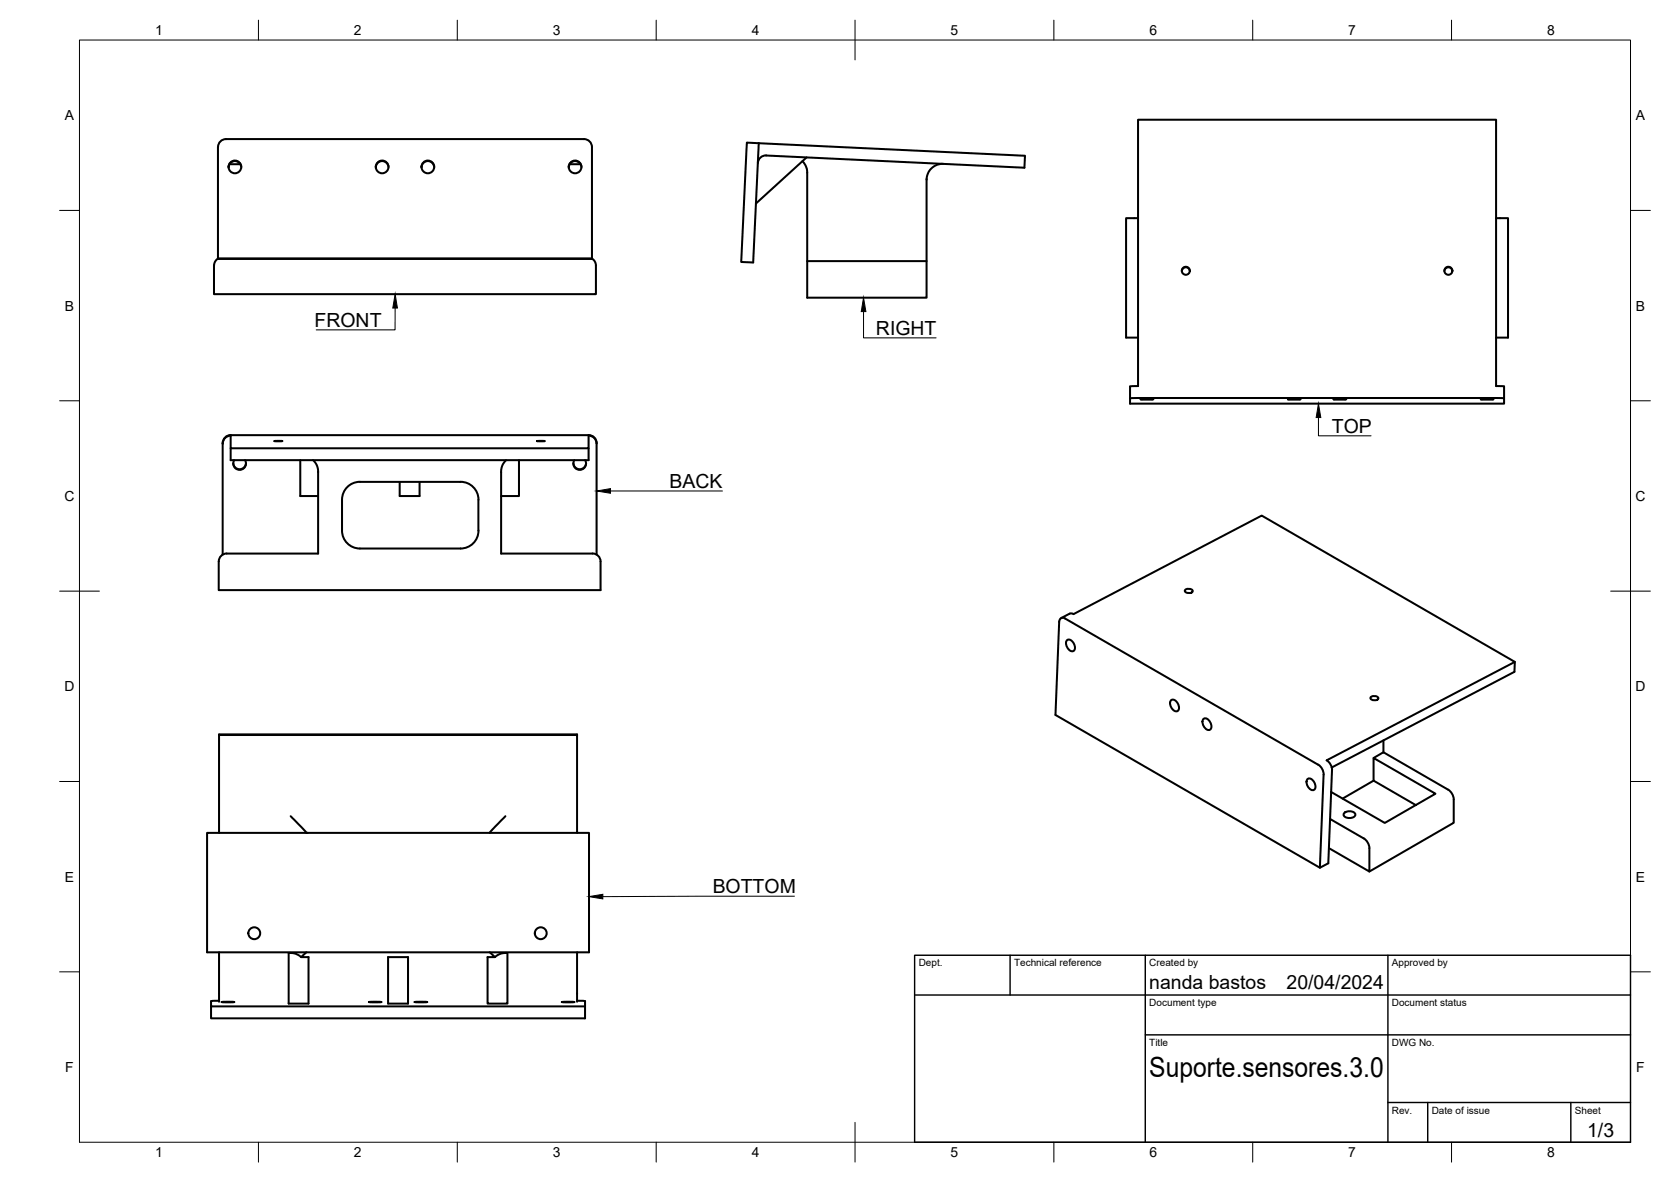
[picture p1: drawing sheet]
<svg xmlns="http://www.w3.org/2000/svg" width="420mm" height="297mm" viewBox="0 0 420 297" stroke-linecap="round" stroke-linejoin="round" font-family="sans-serif">
<!-- layer: Visible -->
<g fill="none" stroke="#000" stroke-width=".51">
<path d="M55.4 35.5l.9-.5h.5h90a2 2 0 0 1 2 2v28.1h-94v-28.1l.1-.6zM187.8 35.8l3 .2-1.4 30-3-.2zM190.8 36l66.9 3.1-.1 3-65-3M192.7 39.1a2 2 0 0 0-2.1 1.9M202.8 39.6l-12.7 11.5M57.5 42a1.6 1.6 0 0 1 1.6-1.5 1.6 1.6 0 0 1 1.6 1.5M57.7 41.3h2.7M94.5 42a1.6 1.6 0 0 1 1.6-1.5 1.6 1.6 0 0 1 1.6 1.5M106 42a1.6 1.6 0 0 1 1.6-1.5 1.6 1.6 0 0 1 1.6 1.5M143 42a1.6 1.6 0 0 1 1.6-1.5 1.6 1.6 0 0 1 1.6 1.5M143.2 41.3h2.7M201.8 40.5a4 4 0 0 1 1.2 3.1v31.2h30v-29.6a4 4 0 0 1 4.2-4"/>
<path d="M286.2 54.8h-3.1v30h3.1M376.2 54.8h3v30h-3M54.8 64.9h94M54.8 65l-.6 .5-.3 .8-.1 7.6h96v-7.6l-.3-.8-.7-.5M203 65.6h30M297.2 68.1a1.01 1.01 0 0 1 1-.9 1.01 1.01 0 0 1 1 .9M363.2 68.1a1.01 1.01 0 0 1 1-.9 1.01 1.01 0 0 1 1 .9M286.2 97v-66.9h90v66.9M286.2 97l-2 .1M376.2 97l2 .1v4.3h-94.1v-4.3M58 112.7v2.9h90v-2.9M58 109.4h90"/>
<path d="M58 109.3a2 2 0 0 0-2 2v28.1M58.7 116.4a1.6 1.6 0 0 0 1.6 1.5 1.6 1.6 0 0 0 1.5-1.5M58.9 115.6a1.6 1.6 0 0 0 1.4 2.5 1.6 1.6 0 0 0 1.3-2.5M69 110.8h2zM75.5 115.6v9.1h4.5M78.7 115.6l.9 1.1 .4 1.3v21.1h-23a2.04 2.04 0 0 0-2 2v7.2h96v-7.2a1.96 1.96 0 0 0-2-2h-23v-20.4a3.8 3.8 0 0 1 1.3-3.1M130.5 115.6v9.1h-4.5M135 110.8h2zM144.2 116.4a1.6 1.6 0 0 0 1.6 1.5 1.6 1.6 0 0 0 1.6-1.5M144.4 115.6a1.6 1.6 0 0 0 1.4 2.5 1.6 1.6 0 0 0 1.3-2.5M148 109.5v3.2h-90v-3.2a2 2 0 0 0-2 2M148 109.5a2 2 0 0 1 2 2"/>
<path d="M148 109.3a2.01 2.01 0 0 1 2 2.2v27.9M284.2 100.1h94M286.8 100.3h3.2zM323.8 100.3h3.2zM335.3 100.3h3.2zM372.3 100.3h3.2zM90.5 121.1h25.3M90.5 121.1a4.5 4.5 0 0 0-4.5 4.5v7.7a4.5 4.5 0 0 0 4.5 4.5h25.3a4.5 4.5 0 0 0 4.5-4.5v-7.7a4.5 4.5 0 0 0-4.5-4.5M100.5 121.1v3.6h5v-3.6M266.8 155.3l2.4-1.2 .7 .2 47.3-24.7 63.7 36.7-47.3 24.8M267.8 155.4l63.7 36.8 1 1 .3 1.5M267.8 155.4a.93 .93 0 0 0-1-.1 .93 .93 0 0 0-.5 1l-.9 23.4 66.5 38.4"/>
<path d="M298 148.3l.9-.3a.73 .73 0 0 1 .9 .7l-.9 .3a.73 .73 0 0 1-.9-.7zM268.3 160.9a1.34 1.34 0 0 1 1.8 1 1.02 1.02 0 0 1 .2 1.1 1.02 1.02 0 0 1-.8 .7 2.03 2.03 0 0 1-1.2-2.8zM294.4 176a1.34 1.34 0 0 1 1.9 1 1.02 1.02 0 0 1 .2 1.1 1.02 1.02 0 0 1-.9 .7 2.03 2.03 0 0 1-1.2-2.8zM344.6 175.2l1-.3a.73 .73 0 0 1 .9 .8l-.9 .3a.73 .73 0 0 1-1-.8zM380.9 166.3l-.1 2.5-45.9 24M55.1 184.7h90v24.6M145.1 184.7v-.1h-90v24.7M302.6 180.7a1.34 1.34 0 0 1 1.8 1 1.02 1.02 0 0 1 .3 1.1 1.02 1.02 0 0 1-.9 .7 2.03 2.03 0 0 1-1.2-2.8zM328.8 195.8a1.34 1.34 0 0 1 1.8 1 1.02 1.02 0 0 1 .2 1.1 1.02 1.02 0 0 1-.9 .7 2.03 2.03 0 0 1-1.1-2.8zM333.6 191.1l1 1 .3 1.5-.9 23.3-2.1 1.2 .9-23.4M334.7 199l13.5 7.8 12.7-7.3-15.5-9v5.7l10.6 6.1M345.4 190.5l2.5-1.5 16.2 9.4"/>
<path d="M345.4 196.2l-7.8 4.5M347.9 186.1v2.9M364.1 198.4l.7 .7 .7 1.3v6.4l-21.2 12.2M52.1 209.3h96v30h-96zM73.1 205.1l4 4.2M127.1 205.1l-4 4.2M334.4 205.8l8.5 4.9 .7 .6 .5 .9 .2 1v5.8l-10.2-5.9M338 204.3a1.95 1.95 0 0 1 2.8 .3 1.29 1.29 0 0 1-1.7 1 .9 .9 0 0 1-1-.3 .9 .9 0 0 1-.1-1zM55.1 239.3v12.4M77.1 239.3l-1.4 1.2h1.9v11.7h-5v-12.7l1.4 .1 1.7 .9M123.1 239.3l1.4 1.2h-1.9v11.7h5v-12.7l-1.5 .1-1.6 .9M145.1 239.3v12.4"/>
<path d="M53.1 251.6v1.3h94M55.1 251.5l-2 .1M55.7 251.8h3.2zM92.8 251.8h3.1zM97.6 240.5h5v11.7h-5zM104.2 251.8h3.2zM141.3 251.8h3.2zM145.1 251.5l2 .1v4.3h-94v-3"/>
<circle cx="59.1" cy="41.9" r="1.6"/>
<circle cx="96.1" cy="41.9" r="1.6"/>
<circle cx="107.6" cy="41.9" r="1.6"/>
<circle cx="144.6" cy="41.9" r="1.6"/>
<circle cx="298.2" cy="68" r="1.01"/>
<circle cx="364.2" cy="68" r="1.01"/>
<circle cx="63.9" cy="234.5" r="1.49"/>
<circle cx="136" cy="234.5" r="1.49"/>
</g>
<circle cx="77.1" cy="209.3" r=".25" fill="#000"/>
<!-- layer: BORDER -->
<g fill="none" stroke="#000" stroke-width=".25">
<path d="M20 10.1h390v276.9h-390zM65 5.1v5M115 5.1v5M165 5.1v5M215 5.1v10M265 5.1v5M315 5.1v5M365 5.1v5M15 52.9h5M410 52.9h5M15 100.7h5M410 100.7h5"/>
<path d="M15 148.6h10M405 148.6h10M15 196.4h5M410 196.4h5M15 244.2h5M410 244.2h5M65 287v5M115 287v5M165 287v5M215 282.1v9.9M265 287v5M315 287v5"/>
<path d="M365 287v5"/>
</g>
<!-- layer: TITLEBLOCK -->
<path d="M230 240.1h180v46.9h-180zM230 250h180M254 240.1v9.9M288 240.1v46.9M349 240.1v46.9M288 260.1h122M349 277.1h61M359 277.1v9.9M395 277.1v9.9" fill="none" stroke="#000" stroke-width=".36"/>
<!-- layer: Leaders -->
<path d="M99.4 73.9l.5 3.5h-1.1zM217.1 74.8l.6 3.5h-1.1zM331.5 101.4l.6 3.5h-1.2zM150 123.4l3.5-.6v1.2zM148.1 225.3l3.5-.6v1.2z" fill="#000" stroke="#000" stroke-width=".25"/>
<path d="M99.4 77.4l-.1 5.5h-19.8M217.1 78.3v6.6h18.3M331.5 104.9v4.6h13.2M153.5 123.4h28.2M199.7 225.2l-48.1 .1" fill="none" stroke="#000" stroke-width=".25"/>
<text font-size="7" x="289" y="270.6">Suporte.sensores.3.0</text>
<g font-size="4.9">
<text x="79.1" y="82.2">FRONT</text>
<text x="220.3" y="84.2">RIGHT</text>
<text x="334.9" y="108.8">TOP</text>
<text x="168.3" y="122.7">BACK</text>
<text x="179.2" y="224.5">BOTTOM</text>
<text x="289" y="248.5">nanda bastos</text>
<text x="323.5" y="248.5">20/04/2024</text>
<text x="399.1" y="285.7">1/3</text>
</g>
<g font-size="3.5">
<text x="39" y="8.8">1</text>
<text x="89" y="8.8">2</text>
<text x="139" y="8.8">3</text>
<text x="189" y="8.8">4</text>
<text x="239" y="8.8">5</text>
<text x="289" y="8.8">6</text>
<text x="339" y="8.8">7</text>
<text x="389" y="8.8">8</text>
<text x="16.3" y="30.2">A</text>
<text x="411.3" y="30.2">A</text>
<text x="16.3" y="78">B</text>
<text x="411.3" y="78">B</text>
<text x="16.2" y="125.9">C</text>
<text x="411.2" y="125.9">C</text>
<text x="16.2" y="173.7">D</text>
<text x="411.2" y="173.7">D</text>
<text x="16.3" y="221.6">E</text>
<text x="411.3" y="221.6">E</text>
<text x="16.4" y="269.4">F</text>
<text x="411.4" y="269.4">F</text>
<text x="39" y="290.8">1</text>
<text x="89" y="290.8">2</text>
<text x="139" y="290.8">3</text>
<text x="189" y="290.8">4</text>
<text x="239" y="290.8">5</text>
<text x="289" y="290.8">6</text>
<text x="339" y="290.8">7</text>
<text x="389" y="290.8">8</text>
</g>
<g font-size="2.5">
<text x="231" y="242.9">Dept.</text>
<text x="255" y="242.9">Technical reference</text>
<text x="289" y="242.9">Created by</text>
<text x="350" y="242.9">Approved by</text>
<text x="289" y="252.8">Document type</text>
<text x="350" y="252.8">Document status</text>
<text x="289" y="262.9">Title</text>
<text x="350" y="262.9">DWG No.</text>
<text x="350" y="279.9">Rev.</text>
<text x="360" y="279.9">Date of issue</text>
<text x="396" y="279.9">Sheet</text>
</g>
</svg>
